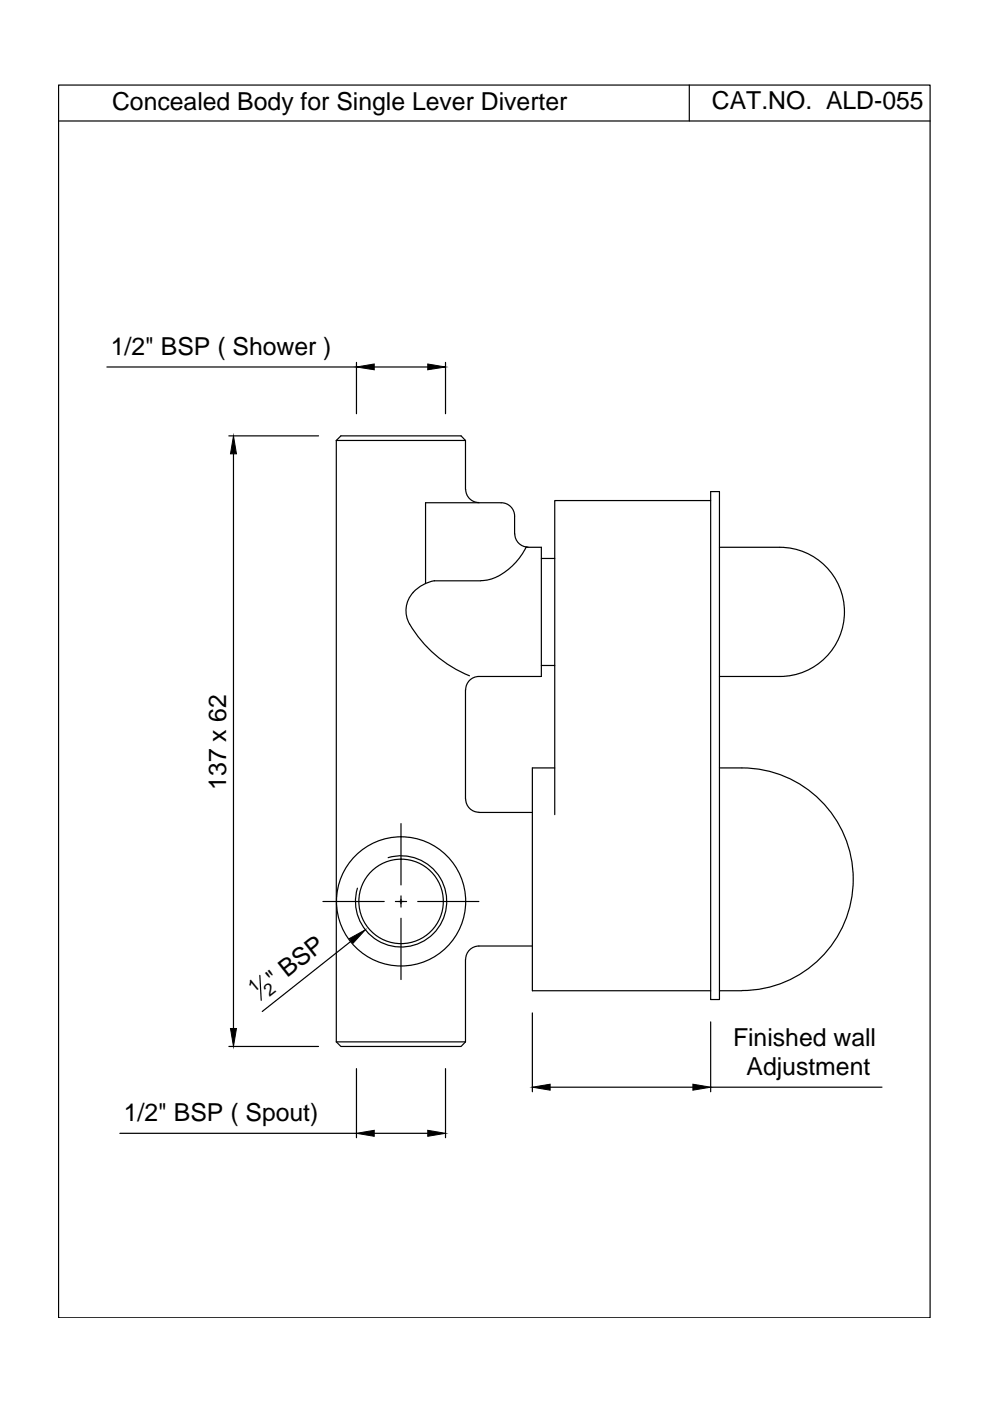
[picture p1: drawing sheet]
<svg xmlns="http://www.w3.org/2000/svg" width="210mm" height="297mm" viewBox="0 0 210 297" stroke-linecap="round" stroke-linejoin="round" font-family="sans-serif">
<!-- layer: 0 -->
<g fill="none" stroke="#000" stroke-width=".25">
<path d="M12.4 18h184.8v261.4h-184.8zM146.1 18v7.7M12.4 25.7h184.8M22.7 77.8h52.9M75.6 76.8v10.9M79.3 77.8h11.4M94.5 76.8v10.9M48.5 92.4h19M49.5 96.2v121.9M71.3 93.4v127.5M71.3 93.4l1-1h25.5l.9 1M71.3 93.4h27.4"/>
<path d="M98.7 93.4v10.4M98.7 103.7a2.81 2.81 0 0 0 2.9 2.9M109.1 109.4a2.81 2.81 0 0 0-2.8-2.8h-16.1v17.1M109.1 109.4v3.8M109.1 113.2a2.81 2.81 0 0 0 2.9 2.8M111.5 116h3.3v27.4h-13.3M111.6 116a12.9 12.9 0 0 1-8.4 7l-1.3 .1M114.8 118.4h2.8M150.7 106.1h-33.1v66.6M150.7 104.2h1.8v107.7h-1.8zM152.5 116h12.8a13.7 13.7 0 0 1 13.7 13.7 13.7 13.7 0 0 1-13.7 13.7h-12.8M86.9 132.3a26.1 26.1 0 0 0 12.6 11"/>
<path d="M87.6 125.6a5.7 5.7 0 0 0-.7 6.7M92.1 123.1h9.8M92.1 123.1l-2.1 .7-1.3 .8-1.1 1M98.7 146.3v23.1M101.6 143.4a2.81 2.81 0 0 0-2.9 2.8M114.8 141.1h2.8M85 174.6v13M98.7 169.4a2.81 2.81 0 0 0 2.9 2.8M101.5 172.3h11.4M117.6 162.8h-4.7v47.3h37.8M152.5 162.8h4.8M157.3 162.8a23.6 23.6 0 0 1 23.6 23.6 23.6 23.6 0 0 1-23.6 23.6"/>
<path d="M68.5 191.1h13M74.5 199.5l-18.9 15M82.3 181.8a9.7 9.7 0 0 1 12.4 8.4 9.7 9.7 0 0 1-10.6 10.5 9.7 9.7 0 0 1-8.3-12.4M83.8 191.1h2.4M85 189.9v2.4M85 194.7v13M88.6 191.1h12.9M55.1 206.8l.3 5.3M98.7 203.4v17.5M101.5 200.6h11.4M101.6 200.6a2.81 2.81 0 0 0-2.9 2.8M112.9 214.8v16.7"/>
<path d="M150.7 216.7v14.8M152.5 210.1h4.8M48.5 221.9h19M71.3 220.9l1 1h25.5l.9-1M71.3 220.9h27.4M75.6 226.6v14.6M94.5 226.6v14.6M116.6 230.5h30.3M150.7 230.5h36.3M25.4 240.3h50.2M79.3 240.3h11.4"/>
<circle cx="85" cy="191.1" r="13.7"/>
<circle cx="85" cy="191.1" r="9"/>
</g>
<path d="M75.6 77.8l3.7-.6v1.2zM90.7 77.2l3.8 .6-3.8 .6zM49.5 92.4l.6 3.8h-1.2zM74.1 199l3.3-1.9-2.5 2.9zM48.9 218.1h1.2l-.6 3.8zM75.6 240.3l3.7-.7v1.3zM90.7 239.6l3.8 .7-3.8 .6zM112.9 230.5l3.7-.6v1.2zM146.9 229.9l3.8 .6-3.8 .6z" fill="#000" stroke="#000" stroke-width=".21"/>
<g font-size="5.2">
<text x="23.8" y="23.4">Concealed Body for Single Lever Diverter</text>
<text x="150.9" y="23">CAT.NO. ALD-055</text>
<text x="23.5" y="75.2">1/2&quot; BSP ( Shower )</text>
<text x="48" y="167.4" transform="rotate(-90 48 167.4)">137 x 62</text>
<text x="58.3" y="209.5" transform="rotate(-38 58.3 209.5)">&quot; BSP</text>
<text x="155.4" y="221.7">Finished wall</text>
<text x="158.3" y="228">Adjustment</text>
<text x="26.3" y="237.7">1/2&quot; BSP ( Spout)</text>
</g>
<g font-size="3.7">
<text x="53.8" y="210.6" transform="rotate(-39 53.8 210.6)">1</text>
<text x="57.2" y="211.3" transform="rotate(-38 57.2 211.3)">2</text>
</g>
</svg>
